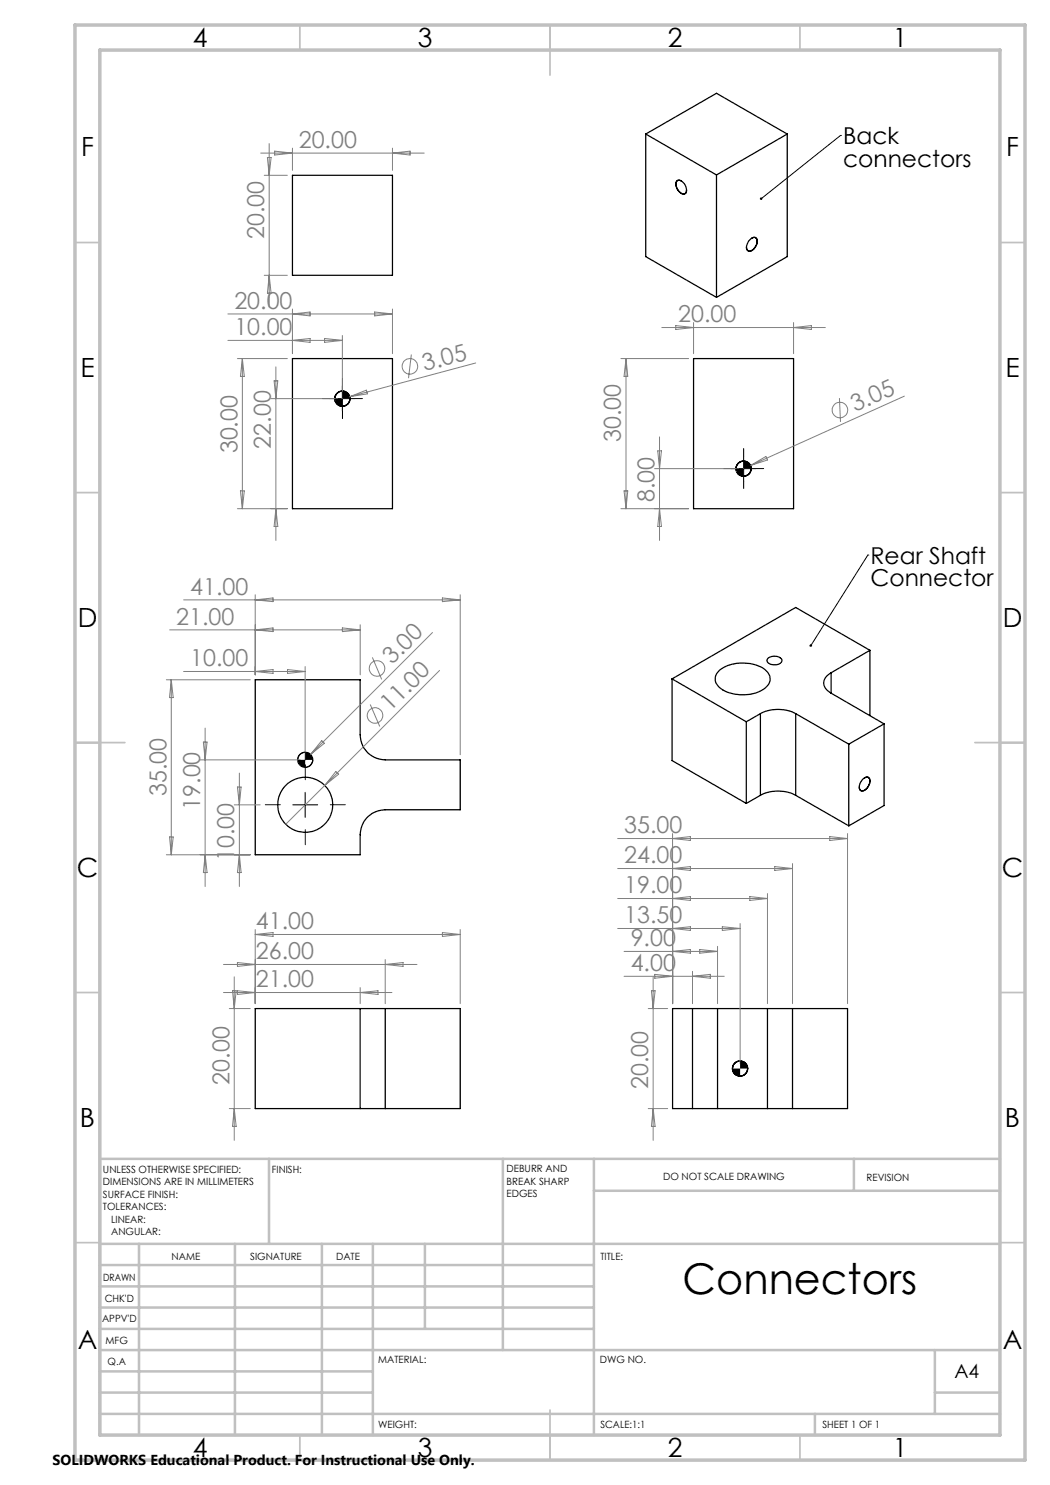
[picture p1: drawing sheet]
<svg xmlns="http://www.w3.org/2000/svg" width="210mm" height="297mm" viewBox="0 0 210 297" stroke-linecap="round" stroke-linejoin="round" font-family="sans-serif">
<g fill="none" stroke="#000" stroke-width=".25">
<path d="M58.5 35.1h20v20h-20zM129.2 26.8v24.5l14.1 8.2M129.2 26.8l14.1 8.2M129.2 26.8l14.1-8.1 14.1 8.1M135.4 36.2a1.63 1.63 0 0 1 1.9 1.7 .75 .75 0 0 1-.5 .9 .75 .75 0 0 1-.9-.4 1.7 1.7 0 0 1-.5-2.2zM136.2 36.2a.73 .73 0 0 0-.9 .1 .73 .73 0 0 0 0 .9l.1 .4a1.24 1.24 0 0 0 1.8 1l.1-.6M143.3 35v24.5M157.4 26.8l-14.1 8.2M157.4 26.8v24.5l-14.1 8.2M150 47.9a.78 .78 0 0 1 1.1-.4 .78 .78 0 0 1 .3 1.1l-.2 .6a1.34 1.34 0 0 1-1.7 .9 1.71 1.71 0 0 1 .5-2.2zM150.4 47.6a.72 .72 0 0 1 .9 .1 .72 .72 0 0 1 .1 .9l-.2 .6a1.32 1.32 0 0 1-1.6 .9l-.2-.3-.1-.3M58.5 71.7h20v30h-20z"/>
<path d="M138.7 71.7h20v30h-20zM51 136h21v11a5 5 0 0 0 5 5h15v10h-15a5 5 0 0 0-5 5v4h-21zM134.4 135.8l14.9 8.6M134.4 135.8v16.3l14.9 8.6M143.9 134.1a8.2 8.2 0 0 1 9.1-.2 2.26 2.26 0 0 1-.4 4 8.1 8.1 0 0 1-8.8-.5 2.17 2.17 0 0 1 .1-3.3zM153.6 131.7a2.01 2.01 0 0 1 2.8 .3 1.38 1.38 0 0 1-1.9 .9 .84 .84 0 0 1-.9-.3 .84 .84 0 0 1 0-.9zM166.2 134.5a2.12 2.12 0 0 0-1 3.3l1 .8M166.2 138.6l10.6 6.2M166.2 134.5v4.1M174 130.1l-14.9-8.6-24.7 14.3M174 130.1l-7.8 4.4M174 130.1v13"/>
<path d="M149.3 144.4v16.3M152.1 142.7a7.7 7.7 0 0 1 7 0M152.1 159.1a7.7 7.7 0 0 1 7 0M152.1 142.7l-2.8 1.7M152.1 142.7v16.4M152.1 159.1l-2.8 1.6M159.1 142.7l10.7 6.1M159.1 159.1l10.7 6.1M159.1 142.7v16.4M169.8 148.8v16.4M172.5 155.9a.77 .77 0 0 1 1-.5 .77 .77 0 0 1 .5 1 1.73 1.73 0 0 1-1.9 1.7 1.72 1.72 0 0 1 .4-2.2zM172.9 155.6a.75 .75 0 0 1 1 .1 .75 .75 0 0 1 0 .9 1.69 1.69 0 0 1-1.7 1.5l-.2-.2-.2-.5"/>
<path d="M176.8 144.8l-7 4M176.8 144.8v16.3l-7 4.1M72 201.7h5M72 201.7v20M72 201.7h-21v20h21M77 201.7h15v20h-15M77 201.7v20M138.5 201.7h5M138.5 201.7h-4v20h4M138.5 201.7v20M143.5 201.7h10M143.5 201.7v20"/>
<path d="M153.5 201.7h5M153.5 201.7v20M158.5 201.7h11v20h-11M158.5 201.7v20M72 221.7h5M138.5 221.7h5M143.5 221.7h10M153.5 221.7h5"/>
<circle cx="68.5" cy="79.7" r="1.52"/>
<circle cx="68.5" cy="79.7" r="1.51"/>
<circle cx="148.7" cy="93.7" r="1.51"/>
<circle cx="148.7" cy="93.7" r="1.52"/>
<circle cx="61" cy="152" r="1.5"/>
<circle cx="61.1" cy="161" r="5.5"/>
<circle cx="148" cy="213.7" r="1.51"/>
<circle cx="148" cy="213.7" r="1.52"/>
</g>
<g fill="none" stroke="#808080" stroke-width=".2">
<path d="M52.1 30.6h32.7M52.8 35.1h4.7M53.5 31.5h.7l-.4 3.6zM53.8 28.7v32.7M54.9 30.2l3.6 .4-3.6 .4zM58.5 29.6v4.5M78.5 29.6v4.5M78.5 30.6l3.5-.4v.8zM52.8 55.1h4.7M53.8 55.1l.4 3.5h-.7zM45.6 68.1h22.9M45.6 62.8h32.9"/>
<path d="M47.5 71.7h10M48.5 71.7v30M48.5 71.7l.4 3.6h-.8zM54.2 79.7h13.3M54.8 76.2h.8l-.4 3.5zM55.2 73.4v34.7M58.5 61.8v8.9M58.5 68.1l3.5-.4v.8zM58.5 62.8l3.5-.4v.8zM64.9 67.7l3.6 .4-3.6 .4zM68.5 67.1v11.6M70 79.3l-3 .8"/>
<path d="M70 79.3l3.3-1.3 .2 .8zM74.9 62.4l3.6 .4-3.6 .4zM78.5 61.8v8.9M82.3 70.9l-.6 4.7M95.1 72.6l-25.1 6.7M124.2 71.7h13.5M125.2 71.7l.4 3.6h-.8zM125.2 71.7v30M132.4 65.5h32.7M135.1 65.1l3.6 .4-3.6 .4zM138.7 64.5v6.2M158.7 64.5v6.2"/>
<path d="M158.7 65.5l3.6-.4v.8zM167.9 79.6l.2 4.8M180.9 79.2l-30.8 13.9M48.1 98.2h.8l-.4 3.5zM124.8 98.2h.8l-.4 3.5zM130.9 93.7h16.8M131.6 90.2h.7l-.4 3.5zM131.9 87.4v20.7M150.1 93.1l-2.8 1.3M150.1 93.1l3.1-1.8 .3 .7zM36.7 120h55.3M47.5 101.7h10"/>
<path d="M51 119v16M51 120l3.6-.4v.7zM55.2 101.7l.4 3.6h-.8zM88.5 119.6l3.5 .4-3.5 .3zM92 119v32M124.2 101.7h13.5M131.9 101.7l.4 3.6h-.7zM33.3 136h16.8M33.9 126h38.1M34.3 136v35M34.3 136l.3 3.5h-.7zM36.7 134.3h24.3"/>
<path d="M51 126l3.6-.4v.7zM51 134.3l3.6-.4v.8zM57.5 133.9l3.5 .4-3.5 .4zM61 133.3v18.7M68.5 125.6l3.5 .4-3.5 .3zM72 125v10M74.5 131.5l1.8 4.4M86.5 126.5l-26.5 26.5M87.9 134.1l-23 23M40 152h20M40.7 148.4h.7l-.4 3.6zM41 145.6v31.7"/>
<path d="M47.5 157.4h.7l-.3 3.6zM47.9 154.6v22.7M64.3 148.1l.6 .6-2.8 2.2zM64.9 157.1l-7.7 7.7M67.2 154.3l.5 .5-2.8 2.3zM74 140.9l2 4.4M33.3 171h16.8M33.9 167.4h.7l-.3 3.6zM41 171l.4 3.5h-.7zM46.8 161h5.2M47.9 171l.3 3.5h-.7zM123.5 179.7h30"/>
<path d="M123.5 173.7h35M123.5 167.7h46M134.5 166.7v34M134.5 167.7l3.6-.4v.8zM134.5 173.7l3.6-.4v.8zM134.5 179.7l3.6-.4v.8zM150 179.3l3.5 .4-3.5 .4zM153.5 178.7v22M154.9 173.3l3.6 .4-3.6 .4zM158.5 172.7v28M165.9 167.3l3.6 .4-3.6 .4zM169.5 166.7v34"/>
<path d="M44.7 198.5h33.7M44.7 192.9h38.7M46.5 198.2h.7l-.4 3.5zM46.8 195.4v32.7M47.5 198.2l3.5 .3-3.5 .4zM47.5 192.5l3.5 .4-3.5 .4zM51 185.9v14.8M51 186.9h41M51 186.9l3.6-.4v.8zM72 197.5v3.2M72 198.5l3.6-.3v.7zM77 191.9v8.8"/>
<path d="M77 192.9l3.6-.4v.8zM88.5 186.5l3.5 .4-3.5 .4zM92 185.9v14.8M123.5 185.7h24.5M124.8 195.3h20.1M124.8 190.3h18.7M130.3 198.2h.7l-.4 3.5zM130.6 195.4v32.7M131 194.9l3.5 .4-3.5 .3zM134.5 190.3l3.6-.4v.7zM134.5 185.7l3.6-.4v.8zM138.5 194.3v6.4"/>
<path d="M138.5 195.3l3.6-.4v.7zM139.9 189.9l3.6 .4-3.6 .3zM143.5 189.3v11.4M144.5 185.3l3.5 .4-3.5 .4zM148 184.7v28M45.9 201.7h4.2M129.6 201.7h3.9M45.9 221.7h4.2M46.8 221.7l.4 3.6h-.7zM129.6 221.7h3.9M130.6 221.7l.4 3.6h-.7z"/>
<circle cx="82" cy="73.3" r="1.55"/>
<circle cx="168" cy="82" r="1.55"/>
<circle cx="75.4" cy="133.7" r="1.56"/>
<circle cx="75" cy="143.1" r="1.56"/>
</g>
<g fill="none" stroke="#000" stroke-width=".2">
<path d="M168.1 27.1h.1M168.1 27.1l-15.9 12.7M66 79.7h5M68.5 78.2a1.44 1.44 0 0 0-1.5 1.5M68.5 77.2v5M70 79.7a1.56 1.56 0 0 1-1.5 1.5M146.2 93.7h5M148.7 92.2a1.44 1.44 0 0 0-1.5 1.5M148.7 91.2v5M150.2 93.7a1.56 1.56 0 0 1-1.5 1.5M173.6 111h.1M173.6 111l-11.4 18.1"/>
<path d="M61 150.5h-.1a1.53 1.53 0 0 0-1.4 1.5M61 158.5v5M62.5 152v.1a1.53 1.53 0 0 1-1.5 1.4M58.6 161h4.9M148 212.2a1.44 1.44 0 0 0-1.5 1.5M149.5 213.7a1.56 1.56 0 0 1-1.5 1.5"/>
</g>
<path d="M66 79.7h-1.5M68.5 77.2v-1.5M71 79.7h1.5M68.5 82.2v1.5M146.2 93.7h-1.5M148.7 91.2v-1.5M148.7 96.2v1.5M151.2 93.7h1.5M61.1 155.9v-3M56.1 160.9h-3M61.1 165.9v3M66.1 160.9h3" fill="none" stroke="#000" stroke-width=".2" stroke-dasharray="15.2 1.3 1.3 1.3"/>
<g fill="none" stroke="#c0c0c0" stroke-width=".35">
<path d="M60 5v5M110 5v10M160 5v5M15 48.5h5M200 48.5h5M15 98.5h5M200 98.5h5M15 148.5h10M195 148.5h10M15 198.5h5M200 198.5h5M15 248.5h5"/>
<path d="M200 248.5h5M60 287v5M110 282v10M160 287v5"/>
</g>
<g fill="none" stroke="#c0c0c0" stroke-width=".5">
<path d="M53.8 231.8v17M100.6 231.8v38.2M118.8 231.8v55.2M118.8 238.2h81.2M170.8 231.8v6.4M200 231.8h-180v55.2M20 248.8h180M20 257.3h98.8M20 253h98.8M27.8 248.8v38.2M47 248.8v38.2M64.4 248.8v38.2"/>
<path d="M74.6 248.8v38.2M85 248.8v17M20 265.8h98.8M20 261.5h98.8M20 278.5h54.6M20 274.3h54.6M20 270h180M187 278.5h13M187 270v12.8M20 282.8h180M163 282.8v4.2"/>
</g>
<path d="M15 5h190v287h-190zM20 10h180v277h-180z" fill="none" stroke="#c0c0c0" stroke-width=".7"/>
<g fill="#000">
<path d="M152.1 39.5l-.1 .4 .2-.1-.2 .1a.26 .26 0 0 0 .4 0 .26 .26 0 0 0 0-.3 .26 .26 0 0 0-.3-.1zM162.1 128.9a.25 .25 0 0 0-.2 .2 .25 .25 0 0 0 .1 .2l.2-.2-.2 .2a.26 .26 0 0 0 .4-.2 .26 .26 0 0 0-.3-.2zM146.5 213.7a1.56 1.56 0 0 0 1.5 1.5v-1.5zM148 212.2v1.5h1.5a1.5 1.5 0 0 0-1.5-1.5z"/>
<path d="M67 79.7a1.49 1.49 0 0 0 1.5 1.5v-1.5zM68.5 78.2v1.5h1.5a1.5 1.5 0 0 0-1.5-1.5z"/>
<path d="M147.2 93.7a1.56 1.56 0 0 0 1.5 1.5v-1.5zM148.7 92.2v1.5h1.5a1.5 1.5 0 0 0-1.5-1.5z"/>
<path d="M59.5 152v.1a1.53 1.53 0 0 0 1.5 1.4v-1.5zM61 150.5v1.5h1.5a1.5 1.5 0 0 0-1.5-1.5z"/>
</g>
<text font-size="8.5" x="136.5" y="258.8">Connectors</text>
<g font-size="5.3">
<text x="38.5" y="9.5">4</text>
<text x="83.5" y="9.5">3</text>
<text x="133.6" y="9.5">2</text>
<text x="178.6" y="9.5">1</text>
<text x="16.2" y="31.3">F</text>
<text x="201.2" y="31.3">F</text>
<text x="16.1" y="75.5">E</text>
<text x="201.1" y="75.5">E</text>
<text x="15.5" y="125.5">D</text>
<text x="200.5" y="125.5">D</text>
<text x="15.4" y="175.5">C</text>
<text x="200.4" y="175.5">C</text>
<text x="16" y="225.5">B</text>
<text x="201" y="225.5">B</text>
<text x="15.5" y="269.8">A</text>
<text x="200.5" y="269.8">A</text>
<text x="38.5" y="291.5">4</text>
<text x="83.5" y="291.5">3</text>
<text x="133.6" y="291.5">2</text>
<text x="178.6" y="291.5">1</text>
</g>
<g font-size="4.7" fill="#808080">
<text x="59.8" y="29.6">20.00</text>
<text x="52.9" y="47.8" transform="rotate(-90 52.9 47.8)">20.00</text>
<text x="46.9" y="61.8">20.00</text>
<text x="135.6" y="64.5">20.00</text>
<text x="46.9" y="67">10.00</text>
<text x="84.9" y="74.2" transform="rotate(-15 84.9 74.2)">3.05</text>
<text x="171" y="82.5" transform="rotate(-24 171 82.5)">3.05</text>
<text x="54.2" y="89.7" transform="rotate(-90 54.2 89.7)">22.00</text>
<text x="124.2" y="88.4" transform="rotate(-90 124.2 88.4)">30.00</text>
<text x="47.5" y="90.7" transform="rotate(-90 47.5 90.7)">30.00</text>
<text x="130.9" y="100.5" transform="rotate(-90 130.9 100.5)">8.00</text>
<text x="38" y="118.9">41.00</text>
<text x="35.2" y="124.9">21.00</text>
<text x="38" y="133.3">10.00</text>
<text x="78.4" y="133.1" transform="rotate(-45 78.4 133.1)">3.00</text>
<text x="78" y="142.5" transform="rotate(-45 78 142.5)">11.00</text>
<text x="33.3" y="159.2" transform="rotate(-90 33.3 159.2)">35.00</text>
<text x="40.1" y="162" transform="rotate(-90 40.1 162)">19.00</text>
<text x="124.8" y="166.7">35.00</text>
<text x="46.9" y="172.3" transform="rotate(-90 46.9 172.3)">10.00</text>
<text x="124.8" y="172.7">24.00</text>
<text x="124.8" y="178.7">19.00</text>
<text x="51.2" y="185.9">41.00</text>
<text x="124.8" y="184.7">13.50</text>
<text x="51.2" y="191.9">26.00</text>
<text x="126.1" y="189.2">9.00</text>
<text x="51.2" y="197.5">21.00</text>
<text x="126.1" y="194.2">4.00</text>
<text x="45.9" y="216.9" transform="rotate(-90 45.9 216.9)">20.00</text>
<text x="129.7" y="217.8" transform="rotate(-90 129.7 217.8)">20.00</text>
</g>
<g font-size="4.7">
<text x="168.6" y="28.8">Back</text>
<text x="168.6" y="33.4">connectors</text>
<text x="174.1" y="112.8">Rear Shaft</text>
<text x="174.1" y="117.3">Connector</text>
</g>
<text font-size="3.9" x="190.9" y="275.5">A4</text>
<text font-size="2.9" x="10.5" y="292.9">SOLIDWORKS Educational Product. For Instructional Use Only.</text>
<g font-size="2">
<text x="20.6" y="234.6">UNLESS OTHERWISE SPECIFIED:</text>
<text x="20.6" y="237.1">DIMENSIONS ARE IN MILLIMETERS</text>
<text x="20.6" y="239.6">SURFACE FINISH:</text>
<text x="54.4" y="234.6">FINISH:</text>
<text x="101.3" y="234.5">DEBURR AND</text>
<text x="101.3" y="237">BREAK SHARP</text>
<text x="101.3" y="239.5">EDGES</text>
<text x="132.6" y="236">DO NOT SCALE DRAWING</text>
<text x="173.3" y="236.2">REVISION</text>
<text x="20.6" y="242.1">TOLERANCES:</text>
<text x="22.2" y="244.6">LINEAR:</text>
<text x="22.2" y="247.1">ANGULAR:</text>
<text x="34.3" y="252">NAME</text>
<text x="50" y="251.9">SIGNATURE</text>
<text x="67.2" y="251.9">DATE</text>
<text x="120.1" y="251.9">TITLE:</text>
<text x="20.6" y="256.1">DRAWN</text>
<text x="20.9" y="260.3">CHK'D</text>
<text x="20.4" y="264.4">APPV'D</text>
<text x="21.1" y="268.8">MFG</text>
<text x="21.5" y="273">Q.A</text>
<text x="75.6" y="272.5">MATERIAL:</text>
<text x="120" y="272.5">DWG NO.</text>
<text x="75.6" y="285.5">WEIGHT:</text>
<text x="120.1" y="285.6">SCALE:1:1</text>
<text x="164.5" y="285.6">SHEET 1 OF 1</text>
</g>
</svg>
